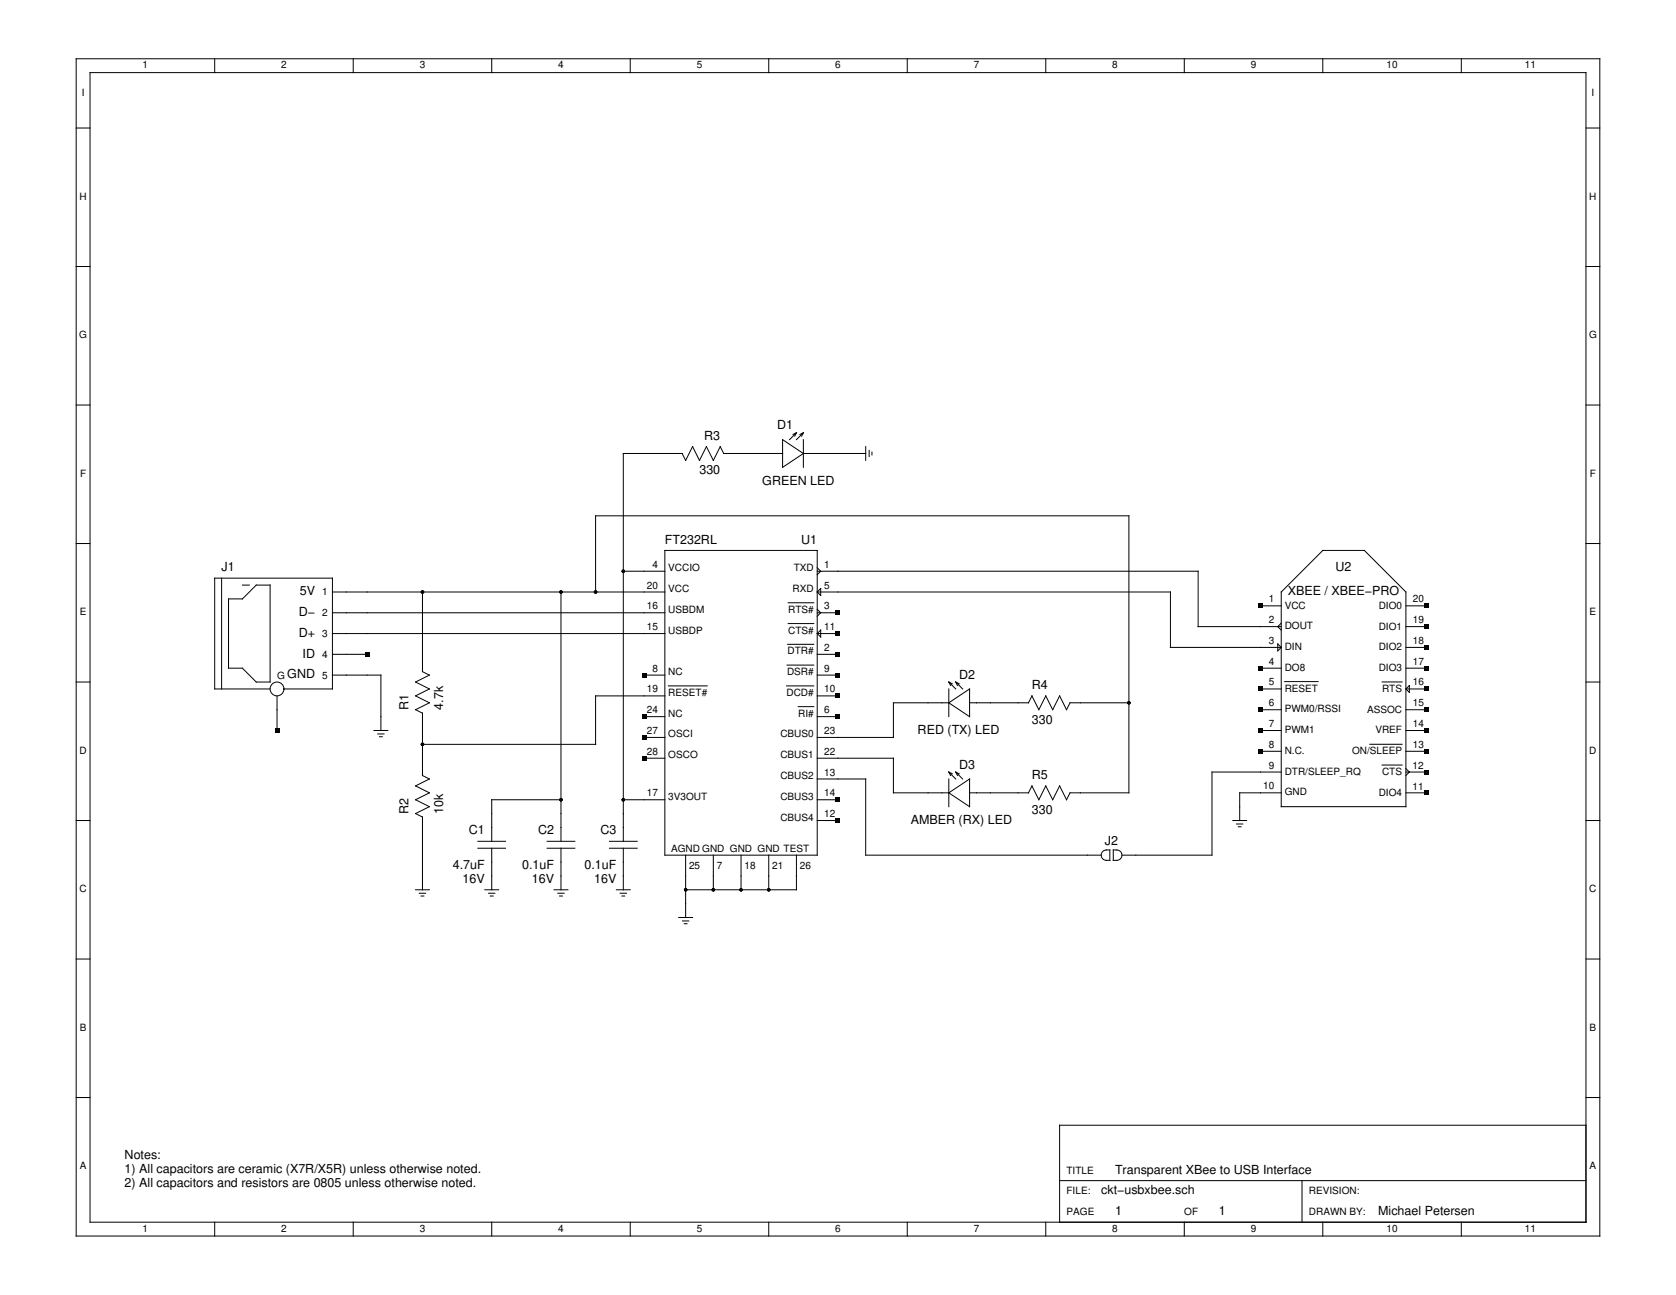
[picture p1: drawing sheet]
<svg xmlns="http://www.w3.org/2000/svg" width="279mm" height="216mm" viewBox="0 0 279 216" stroke-linecap="round" stroke-linejoin="round" font-family="sans-serif">
<g fill="none" stroke="#000" stroke-width=".17">
<path d="M12.7 9.8h254v196.3h-254zM15 12.1h249.4v191.7h-249.4zM35.8 9.8v2.3M58.9 9.8v2.3M82 9.8v2.3M105.1 9.8v2.3M128.2 9.8v2.3M151.2 9.8v2.3M174.3 9.8v2.3M197.4 9.8v2.3M220.5 9.8v2.3M243.6 9.8v2.3"/>
<path d="M12.7 21.3h2.3M264.4 21.3h2.3M12.7 44.4h2.3M264.4 44.4h2.3M12.7 67.5h2.3M120.6 75.6h9.9M120.7 75.6l-.6-1.1-1.2 2.3-1.1-2.3-1.2 2.3-1.1-2.3-1.2 2.3-.6-1.2h-9.8v64.7M130.5 73.3l3.4 2.3-3.4 2.3zM132.8 72.1l-1.2 1.2M132.8 72.1l-.3 .6M132.8 72.1l-.6 .3M133.9 75.6h10.4"/>
<path d="M133.9 73.3v4.6M133.9 72.1l-1.1 1.2M133.9 72.1l-.3 .6M133.9 72.1l-.5 .3M144.3 74.5v2.3M144.9 75.1v1M145.4 75.4v.4M264.4 67.5h2.3M12.7 90.6h2.3M36.9 96.4v18.5M38.1 99.9h2.3l2.3-2.4h2.3v16.2h-2.3l-2.3-2.3h-2.3zM40.4 97.5h1.2"/>
<path d="M55.4 98.7h55.4M70.4 98.7v13.3l1.2 .6-2.3 1.1 2.3 1.2-2.3 1.1 2.3 1.2-2.3 1.1 1.1 .6M93.5 98.7v41.6M99.3 98.7v-12.7h88.9v46.2h-9.8l-.6 1.1-1.2-2.3-1.1 2.3-1.2-2.3-1.1 2.3-1.2-2.3-.5 1.2h-9.9M103.9 95.2h6.9M110.8 91.8h25.4v50.8h-25.4zM136.2 98.7h58.9v9.2h18.5M136.2 95.2h63.5v9.3h13.9M136.2 94.7l.6 .5-.6 .6M136.8 98.1v1.2l-.6-.6zM220.5 91.8h6.9l7 6.9v35.8h-20.8v-35.8zM264.4 90.6h2.3"/>
<path d="M12.7 113.7h2.3M45 114.9h-9.2v-18.5h19.6v18.5h-8.1M46.2 116v5.8M55.4 105.6h55.4M55.4 112.6h8.1v9.2M55.4 109.1h5.8M55.4 102.2h55.4M70.4 118.9v10.4l1.2 .6-2.3 1.1 2.3 1.2-2.3 1.1 2.3 1.2-2.3 1.1M107.4 112.6h3.4M107.4 119.5h3.4M110.8 116h-11.5v8.1h-28.9M111.4 114.3h6.5"/>
<path d="M131.1 114.3h4.6M131.2 110.9h4.5M131.3 107.4h4.4M131.4 104h4.3M131.4 100.5h4.3M133.1 117.8h2.6M136.2 105.6h3.5M136.2 116h3.5M136.2 112.6h3.5M136.2 109.1h3.5M136.2 119.5h3.5M136.2 102.2h3.5"/>
<path d="M136.2 105.6l.6-.6v1.2zM136.2 101.6l.6 .6-.6 .5M158.2 117.2h-9.3v5.7h-12.7M158.2 117.2l3.4-2.3v4.6zM158.2 114.9v4.6M158.2 113.7l1.1 1.2M158.2 113.7l.3 .6M158.2 113.7l.6 .3M159.3 113.7l1.2 1.2M159.3 113.7l.3 .6M159.3 113.7l.6 .3M161.6 117.2h9.9l.5-1.2 1.2 2.3 1.1-2.3 1.2 2.3 1.1-2.3 1.2 2.3 .6-1.1h9.8"/>
<path d="M210.1 114.9h3.5M210.1 111.4h3.5M210.1 101h3.5M210.1 118.3h3.5M213 107.4l.6 .5-.6 .6zM213.6 103.9l-.6 .6 .6 .5M214.2 113.6h5.5M230.4 113.7h3.3M234.4 114.9h3.4M234.4 111.4h3.4M234.4 101h3.4M234.4 104.5h3.4"/>
<path d="M234.4 107.9h3.4M234.4 118.3h3.4M234.4 114.9l.5-.6v1.1zM264.4 113.7h2.3M12.7 136.8h2.3M62.3 121.8h2.4M63 122.4h1M63.3 122.8h.4M69.3 135.6l1.1 .6M70.4 136.2v12.1M93.5 133.3h-11.5v7M103.9 133.3h6.9"/>
<path d="M107.4 122.9h3.4M107.4 126.4h3.4M136.2 126.4h12.7v5.8h9.3M136.2 129.9h8.1v12.7h39.3M136.2 133.3h3.5M136.2 136.8h3.5M158.2 132.2l3.4-2.3v4.6zM158.2 129.9v4.6M158.2 128.7l1.1 1.2M158.2 128.7l.3 .6M158.2 128.7l.6 .3M159.3 128.7l1.2 1.2"/>
<path d="M159.3 128.7l.3 .6M159.3 128.7l.6 .3M205.5 136.8h2.3M206.1 137.4h1.1M206.4 137.8h.5M210.1 121.8h3.5M210.1 125.3h3.5M213.6 128.7h-11.6v13.9h-15M213.6 132.2h-6.9v4.6M228.4 124.1h5.3M230.4 127.5h3.3M234.4 121.8h3.4"/>
<path d="M234.4 132.2h3.4M234.4 125.3h3.4M234.4 128.7h3.4M234.4 128.1l.5 .6-.5 .6M264.4 136.8h2.3M12.7 159.9h2.3M69.3 148.3h2.3M69.9 148.9h1M70.2 149.4h.5M79.7 140.3h4.6M79.7 141.4h4.6M80.8 148.3h2.3"/>
<path d="M81.5 148.9h1M81.7 149.4h.5M82 141.4v6.9M91.2 140.3h4.6M91.2 141.4h4.6M92.4 148.3h2.3M93 148.9h1M93.3 149.4h.4M93.5 141.4v6.9M101.6 140.3h4.6M101.6 141.4h4.6M102.8 148.3h2.3"/>
<path d="M103.4 148.9h1M103.7 149.4h.4M103.9 141.4v6.9M113.1 153h2.4M113.8 153.5h1M114.1 154h.4M114.3 142.6v10.4M118.9 142.6v5.7M123.5 142.6v5.7M128.2 142.6v5.7M132.8 142.6v5.7h-18.5M183.8 142l.3-.2 .9-.1v1.7a1.06 1.06 0 0 1-1.4-.8z"/>
<path d="M185.6 141.7a1.06 1.06 0 0 1 1.4 .9 1.02 1.02 0 0 1-1.4 .8zM264.4 159.9h2.3M12.7 183h2.3M176.6 196.8h87.8M217.1 196.8v7M264.4 187.6h-87.8v16.2M264.4 183h2.3M35.8 203.8v2.3M58.9 203.8v2.3M82 203.8v2.3M105.1 203.8v2.3M128.2 203.8v2.3"/>
<path d="M151.2 203.8v2.3M174.3 203.8v2.3M197.4 203.8v2.3M220.5 203.8v2.3M243.6 203.8v2.3"/>
<circle cx="46.2" cy="114.9" r="1.15"/>
</g>
<g fill="#000">
<path d="M60.8 108.7h.7v.7h-.7zM107 112.2h.7v.7h-.7zM107 119.1h.7v.7h-.7zM139.4 105.3h.6v.7h-.6zM139.4 115.7h.6v.7h-.6zM139.4 112.2h.6v.7h-.6zM139.4 108.7h.6v.7h-.6zM139.4 119.1h.6v.7h-.6zM139.4 101.8h.6v.7h-.6zM209.8 100.7h.7v.7h-.7zM209.8 111.1h.7v.6h-.7zM209.8 114.5h.7v.7h-.7z"/>
<path d="M209.8 118h.7v.7h-.7zM237.5 118h.7v.7h-.7zM237.5 114.5h.7v.7h-.7zM237.5 111.1h.7v.6h-.7zM237.5 107.6h.7v.7h-.7zM237.5 104.1h.7v.7h-.7zM237.5 100.7h.7v.7h-.7zM45.8 121.4h.7v.7h-.7zM107 122.6h.7v.7h-.7zM107 126.1h.7v.7h-.7zM139.4 133h.6v.7h-.6zM139.4 136.5h.6v.6h-.6z"/>
<path d="M209.8 121.4h.7v.7h-.7zM209.8 124.9h.7v.7h-.7zM237.5 131.8h.7v.7h-.7zM237.5 128.4h.7v.7h-.7zM237.5 124.9h.7v.7h-.7zM237.5 121.4h.7v.7h-.7z"/>
<circle cx="70.4" cy="98.7" r=".29"/>
<circle cx="93.5" cy="98.7" r=".29"/>
<circle cx="99.3" cy="98.7" r=".29"/>
<circle cx="103.9" cy="95.2" r=".29"/>
<circle cx="188.2" cy="117.2" r=".29"/>
<circle cx="70.4" cy="124.1" r=".29"/>
<circle cx="93.5" cy="133.3" r=".29"/>
<circle cx="103.9" cy="133.3" r=".29"/>
<circle cx="114.3" cy="148.3" r=".29"/>
<circle cx="118.9" cy="148.3" r=".29"/>
<circle cx="123.5" cy="148.3" r=".29"/>
<circle cx="128.2" cy="148.3" r=".29"/>
</g>
<g font-size="2.1">
<text x="129.5" y="71.6">D1</text>
<text x="117.4" y="73.3">R3</text>
<text x="116.6" y="79.1">330</text>
<text x="127.1" y="80.8">GREEN LED</text>
<text x="36.9" y="95.2">J1</text>
<text x="110.8" y="90.6">FT232RL</text>
<text x="133.6" y="90.6">U1</text>
<text x="222.6" y="95.2">U2</text>
<text x="50" y="99.2">5V</text>
<text x="214.7" y="99.3">XBEE / XBEE−PRO</text>
<text x="49.8" y="102.7">D−</text>
<text x="49.8" y="106.2">D+</text>
<text x="47.9" y="113.1">GND</text>
<text x="50.4" y="109.6">ID</text>
<text x="159.9" y="113.1">D2</text>
<text x="68.1" y="118.3" transform="rotate(-90 68.1 118.3)">R1</text>
<text x="73.9" y="118.3" transform="rotate(-90 73.9 118.3)">4.7k</text>
<text x="172" y="114.9">R4</text>
<text x="153" y="122.4">RED (TX) LED</text>
<text x="172" y="120.6">330</text>
<text x="159.9" y="128.1">D3</text>
<text x="172" y="129.9">R5</text>
<text x="68.1" y="135.6" transform="rotate(-90 68.1 135.6)">R2</text>
<text x="73.9" y="135.6" transform="rotate(-90 73.9 135.6)">10k</text>
<text x="151.8" y="137.4">AMBER (RX) LED</text>
<text x="172" y="135.6">330</text>
<text x="78.2" y="139.1">C1</text>
<text x="89.7" y="139.1">C2</text>
<text x="100.1" y="139.1">C3</text>
<text x="184.2" y="140.8">J2</text>
<text x="75.5" y="144.9">4.7uF</text>
<text x="77.1" y="147.2">16V</text>
<text x="87" y="144.9">0.1uF</text>
<text x="88.7" y="147.2">16V</text>
<text x="97.4" y="144.9">0.1uF</text>
<text x="99" y="147.2">16V</text>
<text x="20.8" y="193.3">Notes:</text>
<text x="20.8" y="195.6">1) All capacitors are ceramic (X7R/X5R) unless otherwise noted.</text>
<text x="20.8" y="198">2) All capacitors and resistors are 0805 unless otherwise noted.</text>
<text x="185.9" y="195.7">Transparent XBee to USB Interface</text>
<text x="183.6" y="199.1">ckt−usbxbee.sch</text>
<text x="185.9" y="202.6">1</text>
<text x="203.2" y="202.6">1</text>
<text x="229.8" y="202.6">Michael Petersen</text>
</g>
<g font-size="1.7">
<text x="23.8" y="11.4">1</text>
<text x="46.9" y="11.4">2</text>
<text x="70" y="11.4">3</text>
<text x="93.1" y="11.4">4</text>
<text x="116.1" y="11.4">5</text>
<text x="139.2" y="11.4">6</text>
<text x="162.3" y="11.4">7</text>
<text x="185.4" y="11.4">8</text>
<text x="208.5" y="11.4">9</text>
<text x="231.1" y="11.4">10</text>
<text x="254.2" y="11.4">11</text>
<text x="13.6" y="16">I</text>
<text x="265.3" y="16">I</text>
<text x="13.3" y="33.3">H</text>
<text x="264.9" y="33.3">H</text>
<text x="13.2" y="56.4">G</text>
<text x="264.9" y="56.4">G</text>
<text x="13.3" y="79.5">F</text>
<text x="265" y="79.5">F</text>
<text x="108.8" y="94.7">4</text>
<text x="111.4" y="95.2">VCCIO</text>
<text x="132.3" y="95.2">TXD</text>
<text x="137.4" y="94.7">1</text>
<text x="53.7" y="99.3">1</text>
<text x="107.8" y="101.6">16</text>
<text x="107.8" y="98.1">20</text>
<text x="111.4" y="98.7">VCC</text>
<text x="132.1" y="98.7">RXD</text>
<text x="137.4" y="101.6">3</text>
<text x="137.4" y="98.1">5</text>
<text x="211.5" y="100.4">1</text>
<text x="214.2" y="101.4">VCC</text>
<text x="229.8" y="101.5">DIO0</text>
<text x="235.5" y="100.4">20</text>
<text x="13.3" y="102.6">E</text>
<text x="53.7" y="102.7">2</text>
<text x="53.7" y="106.2">3</text>
<text x="107.8" y="105">15</text>
<text x="111.4" y="102.2">USBDM</text>
<text x="111.4" y="105.6">USBDP</text>
<text x="131.4" y="105.6">CTS#</text>
<text x="131.4" y="102.2">RTS#</text>
<text x="137.4" y="105">11</text>
<text x="211.5" y="103.9">2</text>
<text x="211.5" y="107.4">3</text>
<text x="214.2" y="104.9">DOUT</text>
<text x="229.8" y="105">DIO1</text>
<text x="235.5" y="107.4">18</text>
<text x="235.5" y="103.9">19</text>
<text x="265" y="102.6">E</text>
<text x="46.2" y="113.2">G</text>
<text x="53.7" y="109.7">4</text>
<text x="53.7" y="113.1">5</text>
<text x="108.8" y="112">8</text>
<text x="111.4" y="112.6">NC</text>
<text x="131.2" y="112.6">DSR#</text>
<text x="131.3" y="109.1">DTR#</text>
<text x="137.4" y="112">9</text>
<text x="137.4" y="108.5">2</text>
<text x="211.5" y="110.8">4</text>
<text x="214.2" y="108.4">DIN</text>
<text x="214.2" y="111.8">DO8</text>
<text x="229.8" y="111.9">DIO3</text>
<text x="229.8" y="108.4">DIO2</text>
<text x="235.5" y="110.8">17</text>
<text x="107.8" y="118.9">24</text>
<text x="107.8" y="115.4">19</text>
<text x="111.4" y="116">RESET#</text>
<text x="111.4" y="119.5">NC</text>
<text x="131.1" y="116">DCD#</text>
<text x="133.1" y="119.5">RI#</text>
<text x="137.4" y="115.4">10</text>
<text x="137.4" y="118.9">6</text>
<text x="211.5" y="114.3">5</text>
<text x="211.5" y="117.7">6</text>
<text x="214.2" y="115.3">RESET</text>
<text x="214.2" y="118.8">PWM0/RSSI</text>
<text x="227.9" y="118.8">ASSOC</text>
<text x="230.4" y="115.4">RTS</text>
<text x="235.5" y="117.7">15</text>
<text x="235.5" y="114.3">16</text>
<text x="13.3" y="125.7">D</text>
<text x="107.8" y="122.4">27</text>
<text x="107.8" y="125.8">28</text>
<text x="111.4" y="122.9">OSCI</text>
<text x="130.1" y="122.9">CBUS0</text>
<text x="137.4" y="122.4">23</text>
<text x="137.4" y="125.8">22</text>
<text x="211.5" y="121.2">7</text>
<text x="211.5" y="124.7">8</text>
<text x="214.2" y="122.2">PWM1</text>
<text x="214.2" y="125.7">N.C.</text>
<text x="225.4" y="125.8">ON/SLEEP</text>
<text x="229.3" y="122.3">VREF</text>
<text x="235.5" y="124.7">13</text>
<text x="235.5" y="121.2">14</text>
<text x="264.9" y="125.7">D</text>
<text x="111.4" y="126.4">OSCO</text>
<text x="130.1" y="126.4">CBUS1</text>
<text x="130.1" y="129.9">CBUS2</text>
<text x="137.4" y="129.3">13</text>
<text x="210.6" y="131.6">10</text>
<text x="211.5" y="128.1">9</text>
<text x="214.2" y="129.2">DTR/SLEEP_RQ</text>
<text x="230.4" y="129.2">CTS</text>
<text x="235.5" y="131.7">11</text>
<text x="235.5" y="128.2">12</text>
<text x="107.8" y="132.8">17</text>
<text x="111.4" y="133.3">3V3OUT</text>
<text x="130.1" y="133.3">CBUS3</text>
<text x="130.1" y="136.8">CBUS4</text>
<text x="137.4" y="132.8">14</text>
<text x="137.4" y="136.2">12</text>
<text x="214.2" y="132.6">GND</text>
<text x="229.8" y="132.7">DIO4</text>
<text x="111.9" y="142">AGND GND GND GND TEST</text>
<text x="13.3" y="148.8">C</text>
<text x="114.9" y="144.9">25</text>
<text x="119.5" y="144.9">7</text>
<text x="124.1" y="144.9">18</text>
<text x="128.7" y="144.9">21</text>
<text x="133.3" y="144.9">26</text>
<text x="264.9" y="148.8">C</text>
<text x="13.3" y="171.9">B</text>
<text x="265" y="171.9">B</text>
<text x="13.3" y="195">A</text>
<text x="177.8" y="195.7">TITLE</text>
<text x="265" y="195">A</text>
<text x="177.8" y="199.1">FILE:</text>
<text x="177.8" y="202.6">PAGE</text>
<text x="197.4" y="202.6">OF</text>
<text x="218.2" y="199.1">REVISION:</text>
<text x="218.2" y="202.6">DRAWN BY:</text>
<text x="23.8" y="205.3">1</text>
<text x="46.9" y="205.3">2</text>
<text x="70" y="205.3">3</text>
<text x="93.1" y="205.3">4</text>
<text x="116.1" y="205.3">5</text>
<text x="139.2" y="205.3">6</text>
<text x="162.3" y="205.3">7</text>
<text x="185.4" y="205.3">8</text>
<text x="208.5" y="205.3">9</text>
<text x="231.1" y="205.3">10</text>
<text x="254.2" y="205.3">11</text>
</g>
</svg>
